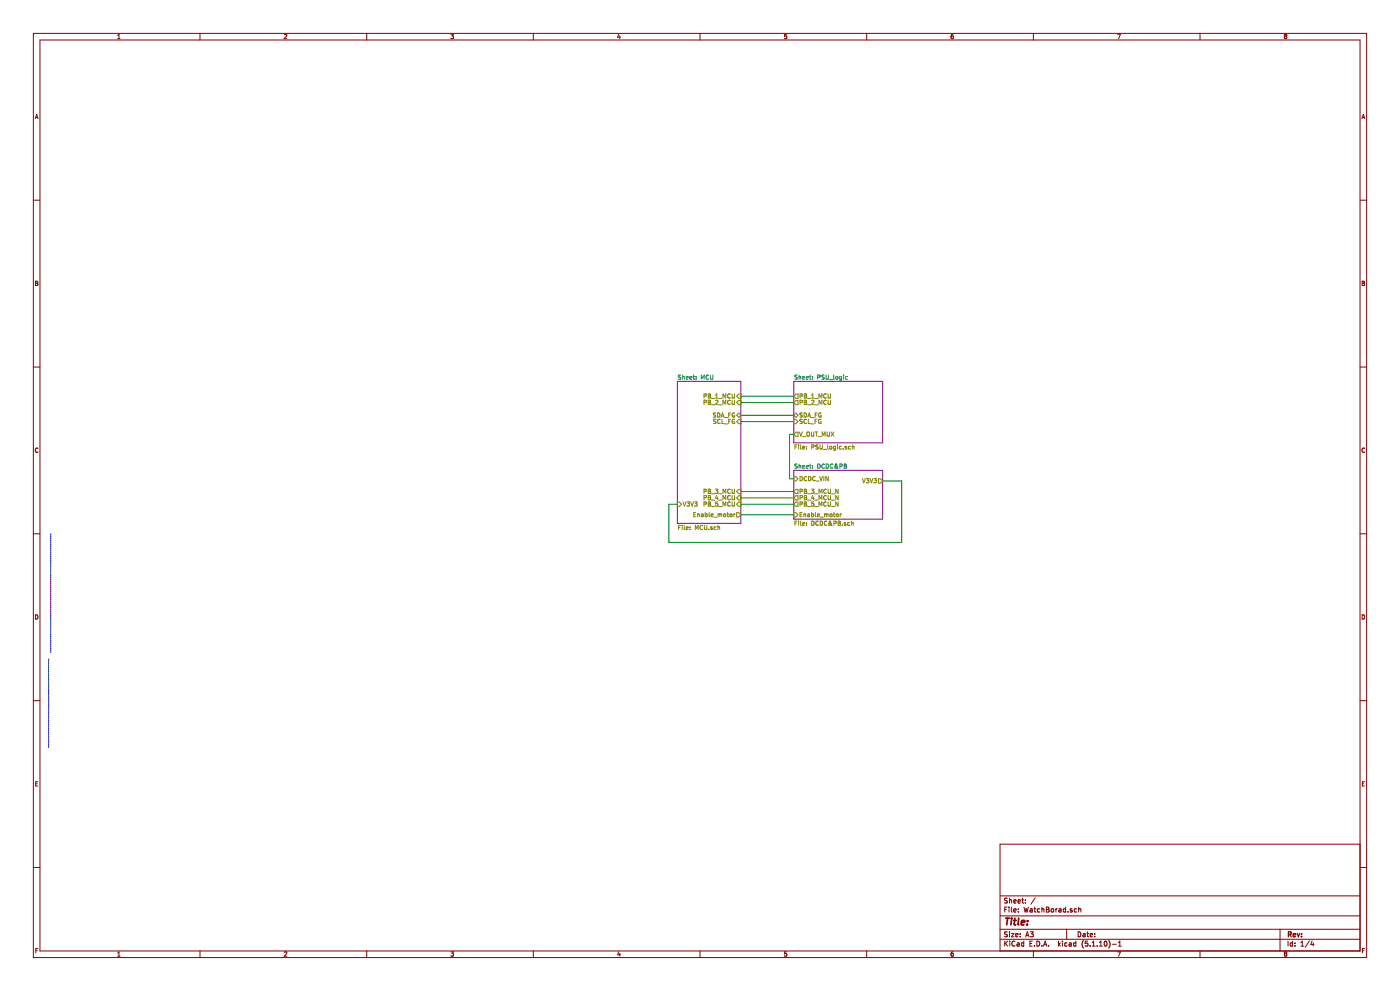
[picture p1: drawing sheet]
EESchema Schematic File Version 4
EELAYER 30 0
EELAYER END
$Descr A3 16535 11693
encoding utf-8
Sheet 1 4
Title ""
Date ""
Rev ""
Comp ""
Comment1 ""
Comment2 ""
Comment3 ""
Comment4 ""
$EndDescr
Wire Notes Line
	600  6300 600  7700
Wire Notes Line
	575  7775 575  8825
$Sheet
S 8000 4500 750  1675
U 5E9B1DCE
F0 "MCU" 50
F1 "MCU.sch" 50
F2 "PB_1_MCU" I R 8750 4675 50 
F3 "PB_2_MCU" I R 8750 4750 50 
F4 "PB_3_MCU" I R 8750 5800 50 
F5 "PB_4_MCU" I R 8750 5875 50 
F6 "PB_5_MCU" I R 8750 5950 50 
F7 "Enable_motor" O R 8750 6075 50 
F8 "V3V3" I L 8000 5950 50 
F9 "SDA_FG" B R 8750 4900 50 
F10 "SCL_FG" I R 8750 4975 50 
$EndSheet
$Sheet
S 9375 4500 1050 725 
U 5F913559
F0 "PSU_logic" 50
F1 "PSU_logic.sch" 50
F2 "PB_1_MCU" O L 9375 4675 50 
F3 "PB_2_MCU" O L 9375 4750 50 
F4 "V_OUT_MUX" O L 9375 5125 50 
F5 "SDA_FG" B L 9375 4900 50 
F6 "SCL_FG" I L 9375 4975 50 
$EndSheet
$Sheet
S 9375 5550 1050 575 
U 5F988DA5
F0 "DCDC&PB" 50
F1 "DCDC&PB.sch" 50
F2 "V3V3" O R 10425 5675 50 
F3 "PB_3_MCU_N" O L 9375 5800 50 
F4 "PB_4_MCU_N" O L 9375 5875 50 
F5 "PB_5_MCU_N" O L 9375 5950 50 
F6 "Enable_motor" I L 9375 6075 50 
F7 "DCDC_VIN" I L 9375 5650 50 
$EndSheet
Wire Wire Line
	9375 5125 9325 5125
Wire Wire Line
	9325 5125 9325 5650
Wire Wire Line
	9325 5650 9375 5650
Wire Wire Line
	8000 5950 7900 5950
Wire Wire Line
	7900 5950 7900 6400
Wire Wire Line
	7900 6400 10650 6400
Wire Wire Line
	10650 6400 10650 5675
Wire Wire Line
	10650 5675 10425 5675
Wire Wire Line
	8750 5950 9375 5950
Wire Wire Line
	8750 5875 9375 5875
Wire Wire Line
	8750 6075 9375 6075
Wire Wire Line
	8750 5800 9375 5800
Wire Wire Line
	8750 4675 9375 4675
Wire Wire Line
	9375 4750 8750 4750
Wire Wire Line
	8750 4975 9375 4975
Wire Wire Line
	9375 4900 8750 4900
$EndSCHEMATC
